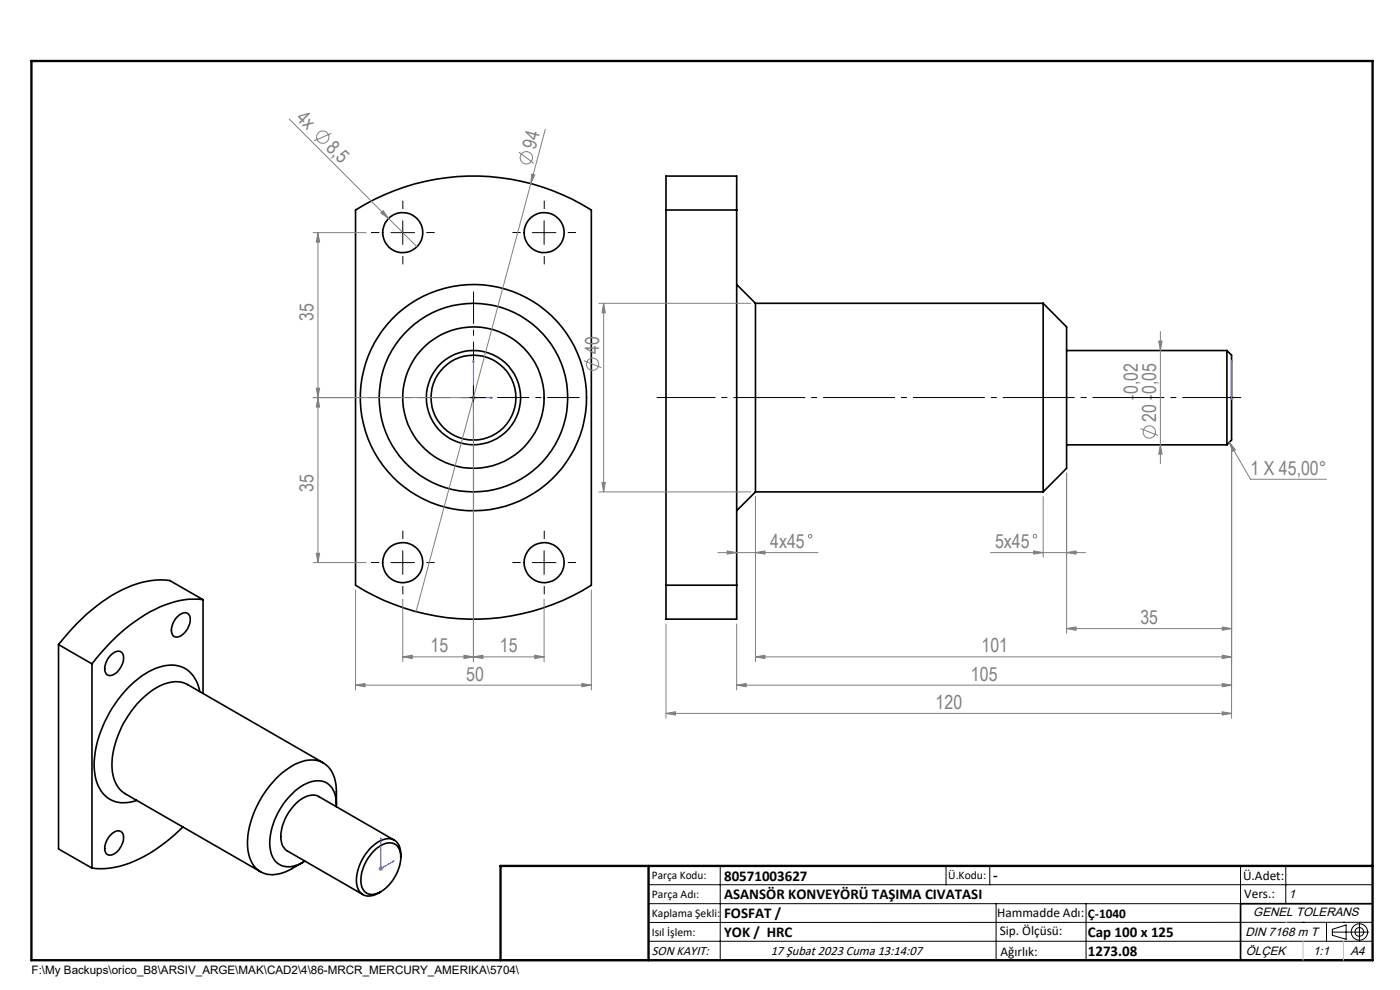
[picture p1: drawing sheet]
<svg xmlns="http://www.w3.org/2000/svg" width="297mm" height="210mm" viewBox="0 0 297 210" stroke-linecap="round" stroke-linejoin="round" font-family="sans-serif">
<g fill="none" stroke="#000" stroke-width=".35">
<path d="M75.4 44.5a47 47 0 0 1 50 0v79.6a47 47 0 0 1-50 0zM141.3 44.5v-7.1h15v7.1M141.3 44.5h15M141.3 44.5v79.6M156.3 44.5v79.6M156.3 60.4l4 3.9M160.3 64.3v40M160.3 64.3h61M221.3 64.3v40M221.3 64.3l5 5v30l-5 5M226.3 74.4h34M260.3 74.4v20"/>
<path d="M260.3 74.4l1 .9v18l-1 1.1M226.3 94.4h34M160.3 104.3l-4 4M160.3 104.3h61M12.4 136.7l7.1 4.1M12.4 136.7v43.4l7.1 4M23.4 139.1a1.75 1.75 0 0 1 2.5-.6 3.4 3.4 0 0 1-1 4 1.61 1.61 0 0 1-2.5 .3 3.6 3.6 0 0 1 1-3.7zM37.5 130.9a1.92 1.92 0 0 1 2.4-.7 2.74 2.74 0 0 1-.3 3.4 2.45 2.45 0 0 1-2.6 1.4 2.57 2.57 0 0 1 0-3.3zM43.1 127.2a19.1 19.1 0 0 0-12.3 3.2 40.8 40.8 0 0 0-11.3 10.4M43.1 127.2l-7.1-4.1a18.9 18.9 0 0 0-12.3 3.2 42.1 42.1 0 0 0-11.3 10.4M43.1 127.2v19.9M141.3 124.1v7.2h15v-7.2"/>
<path d="M141.3 124.1h15M19.5 140.8v43.3M42.4 146.7a6.2 6.2 0 0 0-8.6-5.2 20.5 20.5 0 0 0-10.6 9.7 21.2 21.2 0 0 0-3.1 13.1 6.4 6.4 0 0 0 5.5 6l2.1-.2 1.3-.3M23.7 176.9a1.45 1.45 0 0 1 2.4-.1 3.8 3.8 0 0 1-2.7 4.6 1.31 1.31 0 0 1-1.2-1.8l.4-1.2zM38.8 175.4a29.6 29.6 0 0 1-14.4 8.6l-2 .2-2.9-.1M68.6 161.8l-28.8-16.6a7.1 7.1 0 0 0-7.3 1.1 20.6 20.6 0 0 0-8.7 16.7 6.4 6.4 0 0 0 2.7 5.3l28.8 16.6M71.3 171.1a4.8 4.8 0 0 0-2.9-5.4 7.8 7.8 0 0 0-6.9 3.2 14.9 14.9 0 0 0-4.2 10.9 4 4 0 0 0 5.9 3.6l1.5-.7M71.4 170.7a17.4 17.4 0 0 0-.5-5.7 5.2 5.2 0 0 0-7.6-3.2 19.7 19.7 0 0 0-9.9 11.8 12.1 12.1 0 0 0 0 9.4 5.1 5.1 0 0 0 6.4 2.2 18.3 18.3 0 0 0 4.5-2.3M83.6 178.2l-16-9.2a3.9 3.9 0 0 0-4.3 1 9.9 9.9 0 0 0-3.6 8.5l.3 .9 .8 1 16.2 9.4M79.4 180.4a4.6 4.6 0 0 1 4-1.5 3.1 3.1 0 0 1 1.6 3.5 9 9 0 0 1-5.2 7.2 2.34 2.34 0 0 1-3.2-2.4 9 9 0 0 1 2.8-6.8zM85 181.8a3.3 3.3 0 0 0-1.9-3.8 5.3 5.3 0 0 0-4.7 2.1 9.8 9.8 0 0 0-2.7 7.7 2.65 2.65 0 0 0 4.1 1.9l1-.5M291.2 191.7h-28v12"/>
<path d="M106.2 203.7h185"/>
<circle cx="85.4" cy="49.3" r="4.2"/>
<circle cx="115.4" cy="49.3" r="4.2"/>
<circle cx="100.4" cy="84.3" r="9"/>
<circle cx="100.4" cy="84.3" r="15"/>
<circle cx="100.4" cy="84.3" r="24"/>
<circle cx="100.4" cy="84.3" r="20"/>
<circle cx="100.4" cy="84.4" r="10"/>
<circle cx="85.4" cy="119.4" r="4.3"/>
<circle cx="115.5" cy="119.4" r="4.3"/>
</g>
<g fill="none" stroke="#808080" stroke-width=".21">
<path d="M61.3 25.3l27.1 27M70.3 28.3l-3.7 1.6M110.1 32.3l3.2 2.4M112.6 38.9l-24.3 90.8M112.8 36.9l.7 .2-.9 1.8zM115.7 27.4l-3.1 11.5M66.4 49.3h11.3M67.5 49.3l.3 2.1h-.7zM67.5 49.3v70M80.8 45.2l.5-.5 1.1 1.6zM123.9 76.5l3.7 1.5M127 64.3h32.3"/>
<path d="M128.1 64.3l.3 2h-.7zM128.1 64.3v40M245.8 72.3h.7l-.3 2.1zM246.2 70.3v28M67.1 82.3h.7l-.3 2zM67.5 84.3l.3 2.1h-.7zM99.4 84.3h-33M99.9 84.3h1M100.1 84l.7 .7M100.4 85.3v55.1M100.4 83.8v1M100.8 84l-.7 .7"/>
<path d="M242 90.9l3.7 1.5M246.2 94.4l.3 1.9h-.7zM260.8 84.3h1M260.8 93.8l1.3 1.6-.6 .3zM260.8 93.8l4.5 7.9h16.1M260.9 84l.7 .7M261.3 83.8v1M261.3 94.4v58M261.6 84l-.7 .7M66.4 119.3h11.3M67.1 117.4h.7l-.3 1.9zM127 104.3h32.3"/>
<path d="M127.7 102.3h.7l-.3 2zM152.3 117.2h21.2M154.3 116.9l2 .3-2 .3zM160.3 117.2l2-.3v.6zM160.3 105.3v35.1M210.1 117.2h20.2M219.3 116.9l2 .3-2 .3zM221.3 105.3v12.9M226.3 117.2l2-.3v.6zM226.3 100.4v33.9M75.4 125.2v21.2M85.4 139.3l2.1-.3v.7z"/>
<path d="M85.4 139.3h30M85.4 127.1v13.3M98.4 139l2 .3-2 .4zM100.4 139.3l2-.3v.7zM113.5 139l1.9 .3-1.9 .4zM115.4 127.1v13.3M125.4 125.2v21.2M141.3 132.4v20M156.3 132.4v14M160.3 139.3l2-.3v.7zM160.3 139.3h101M226.3 133.3l2-.3v.7z"/>
<path d="M226.3 133.3h35M259.3 133l2 .3-2 .4zM259.3 139l2 .3-2 .4zM75.4 145.3l2-.3v.7zM75.4 145.3h50M123.4 145l2 .3-2 .4zM141.3 151.3l2-.3v.7zM141.3 151.3h120M156.3 145.3l2-.3v.7zM156.3 145.3h105M259.3 145l2 .3-2 .4zM259.3 151l2 .3-2 .4z"/>
<path d="M80.3 184.2h1M80.4 183.9l.7 .7M80.8 183.8v.9M81.1 183.9l-.7 .7"/>
<circle cx="68.5" cy="29.1" r="1.3"/>
<circle cx="111.7" cy="33.5" r="1.3"/>
<circle cx="125.7" cy="77.3" r="1.31"/>
<circle cx="243.8" cy="91.6" r="1.31"/>
<circle cx="171.9" cy="113.7" r=".38"/>
<circle cx="219.5" cy="113.7" r=".38"/>
</g>
<g fill="none" stroke="#000" stroke-width=".21">
<path d="M82.9 49.3h5M85.4 46.8v5M112.9 49.3h5M115.4 46.8v5M97.9 84.3h5M100.4 81.8v5M82.9 119.3h5M85.4 116.8v5M112.9 119.3h5M115.4 116.8v5M137.6 187.7h153.6M137.6 191.7h153.6"/>
<path d="M137.6 199.7h153.6M152.8 183.7v20M200.7 183.7v4M210 183.7v4M211.3 191.7v12M230.4 191.7v12M263.2 183.7v20M272.8 183.7v8M276.4 195.6h.1M281.4 195.6v4.1M282.6 197.7h7.8M282.6 197.1l3-.9v3l-3-.8z"/>
<path d="M285 195.6h.1M288.4 195.8v3.8M291.2 195.6l-153.6 .1"/>
<circle cx="288.4" cy="197.7" r="1.74"/>
<circle cx="288.4" cy="197.7" r=".93"/>
</g>
<path d="M100.4 76.3l.1 .5h-.2zM100.4 76.3v8h4M261.3 76.3v.5v-.5M261.3 76.3v8M104 84.2l.4 .1-.4 .1zM261.3 84.2v.2zM261.3 84.3h.1M80.8 177.7l.1 .3-.2 .1zM80.8 177.7v6.5l2.8-1.6M83.3 182.7l.3-.1-.3 .3z" fill="none" stroke="#00f" stroke-width=".21"/>
<path d="M139.3 84.3h124" fill="none" stroke="#000" stroke-width=".21" stroke-dasharray="15.2 1.3 1.3 1.3" stroke-dashoffset="2.8" stroke-linecap="butt"/>
<path d="M100.5 79.3v-17.5M95.5 84.3h-17.5M100.5 89.3v17.5M105.5 84.3h17.5" fill="none" stroke="#000" stroke-width=".21" stroke-dasharray="15.2 1.3 1.3 1.3" stroke-dashoffset="8.4" stroke-linecap="butt"/>
<g fill="none" stroke="#000" stroke-width=".21" stroke-dasharray="15.2 1.3 1.3 1.3" stroke-linecap="butt">
<path d="M80.5 49.3h-1.8M85.5 44.3v-1.7M85.5 54.3v1.8M90.5 49.3h1.7M110.5 49.3h-1.8M115.5 44.3v-1.7M115.5 54.3v1.8M120.5 49.3h1.7M80.5 119.3h-1.8M85.5 114.3v-1.7M90.5 119.3h1.7M110.5 119.3h-1.8"/>
<path d="M115.5 114.3v-1.7M120.5 119.3h1.7M85.5 124.3v1.8M115.5 124.3v1.8"/>
</g>
<path d="M6.7 12.9h284.5v190.8h-284.5zM137.6 183.7v20M291.2 183.7h-185v20" fill="none" stroke="#000" stroke-width=".5"/>
<path d="M272.8 195.6h.1M276.4 199.7v4M285 199.7v4" fill="none" stroke="#c0c0c0" stroke-width=".21"/>
<g fill="#00f">
<path d="M261.3 84.2v.2zM261.3 76.3v.5z"/>
<path d="M83.3 182.7l.3-.1-.3 .3zM80.8 177.7l.1 .3-.2 .1zM104 84.2l.4 .1-.4 .1zM100.4 76.3l.1 .5h-.2z"/>
</g>
<g fill="#808080">
<path d="M80.8 45.2l.5-.5 1.1 1.6z"/>
<path d="M112.8 36.9l.7 .2-.9 1.8z"/>
<path d="M259.3 133l2 .3-2 .4zM226.3 133.3l2-.3v.7zM259.3 139l2 .3-2 .4zM160.3 139.3l2-.3v.7zM259.3 145l2 .3-2 .4zM156.3 145.3l2-.3v.7zM259.3 151l2 .3-2 .4zM141.3 151.3l2-.3v.7zM160.3 117.2l2-.3v.6zM154.3 116.9l2 .3-2 .3zM226.3 117.2l2-.3v.6zM219.3 116.9l2 .3-2 .3zM98.4 139l2 .3-2 .4zM85.4 139.3l2.1-.3v.7z"/>
<path d="M260.8 93.8l1.3 1.6-.6 .3zM100.4 139.3l2-.3v.7zM113.5 139l1.9 .3-1.9 .4zM75.4 145.3l2-.3v.7zM123.4 145l2 .3-2 .4z"/>
<path d="M127.7 102.3h.7l-.3 2zM128.1 64.3l.3 2h-.7zM246.2 94.4l.3 1.9h-.7zM245.8 72.3h.7l-.3 2.1zM67.1 82.3h.7l-.3 2zM67.5 49.3l.3 2.1h-.7z"/>
<path d="M67.5 84.3l.3 2.1h-.7zM67.1 117.4h.7l-.3 1.9z"/>
</g>
<g font-size="4.1" fill="#808080">
<text x="62.7" y="25.3" transform="rotate(45 62.7 25.3)">4x</text>
<text x="69" y="31.6" transform="rotate(45 69 31.6)">8,5</text>
<text x="113.6" y="31.7" transform="rotate(-75 113.6 31.7)">94</text>
<text x="66.5" y="68" transform="rotate(-90 66.5 68)">35</text>
<text x="127.1" y="75.1" transform="rotate(-90 127.1 75.1)">40</text>
<text x="241.4" y="83.6" transform="rotate(-90 241.4 83.6)">0,02</text>
<text x="245.2" y="83.6" transform="rotate(-90 245.2 83.6)">0,05</text>
<text x="241.4" y="84.8" transform="rotate(-90 241.4 84.8)">-</text>
<text x="245.2" y="89.5" transform="rotate(-90 245.2 89.5)">20 -</text>
<text x="265.3" y="100.7">1 X 45,00°</text>
<text x="66.5" y="104.4" transform="rotate(-90 66.5 104.4)">35</text>
<text x="163.4" y="116.3">4x45</text>
<text x="211.1" y="116.3">5x45</text>
<text x="241.9" y="132.4">35</text>
<text x="91.3" y="138.4">15</text>
<text x="106.1" y="138.4">15</text>
<text x="208.2" y="138.4">101</text>
<text x="98.9" y="144.4">50</text>
<text x="206" y="144.4">105</text>
<text x="198.5" y="150.4">120</text>
</g>
<g font-size="3.2">
<text x="153.6" y="186.8">80571003627</text>
<text x="153.6" y="190.8">ASANSÖR KONVEYÖRÜ TAŞIMA CIVATASI</text>
<text x="210.7" y="186.6">-</text>
<text x="153.6" y="194.8">FOSFAT /</text>
<text x="153.6" y="198.8">YOK / HRC</text>
<text x="230.8" y="198.7">Cap 100 x 125</text>
<text x="230.8" y="202.8">1273.08</text>
</g>
<g font-size="2.8">
<text x="263.7" y="186.7">Ü.Adet:</text>
<text x="263.9" y="190.5">Vers.:</text>
<text x="211.5" y="194.5">Hammadde Adı:</text>
<text x="230.8" y="194.7">Ç-1040</text>
<text x="138.3" y="202.6">SON KAYIT:</text>
<text x="163.5" y="202.6">17 Şubat 2023 Cuma 13:14:07</text>
<text x="212.1" y="198.4">Sip. Ölçüsü:</text>
<text x="212.2" y="202.7">Ağırlık:</text>
</g>
<g font-size="2.6">
<text x="273.4" y="190.4">1</text>
<text x="265.9" y="194.4">GENEL TOLERANS</text>
<text x="264.2" y="198.5">DIN 7168 m T</text>
<text x="264.3" y="202.6">ÖLÇEK</text>
<text x="278.5" y="202.6">1:1</text>
<text x="286.5" y="202.6">A4</text>
</g>
<g font-size="2.5">
<text x="138.3" y="186.4">Parça Kodu:</text>
<text x="138.3" y="190.5">Parça Adı:</text>
<text x="201.2" y="186.5">Ü.Kodu:</text>
<text x="138.3" y="194.5">Kaplama Şekli:</text>
<text x="138.3" y="198.6">Isıl İşlem:</text>
<text x="6.7" y="206.7">F:\My Backups\orico_B8\ARSIV_ARGE\MAK\CAD2\4\86-MRCR_MERCURY_AMERIKA\5704\</text>
</g>
</svg>
